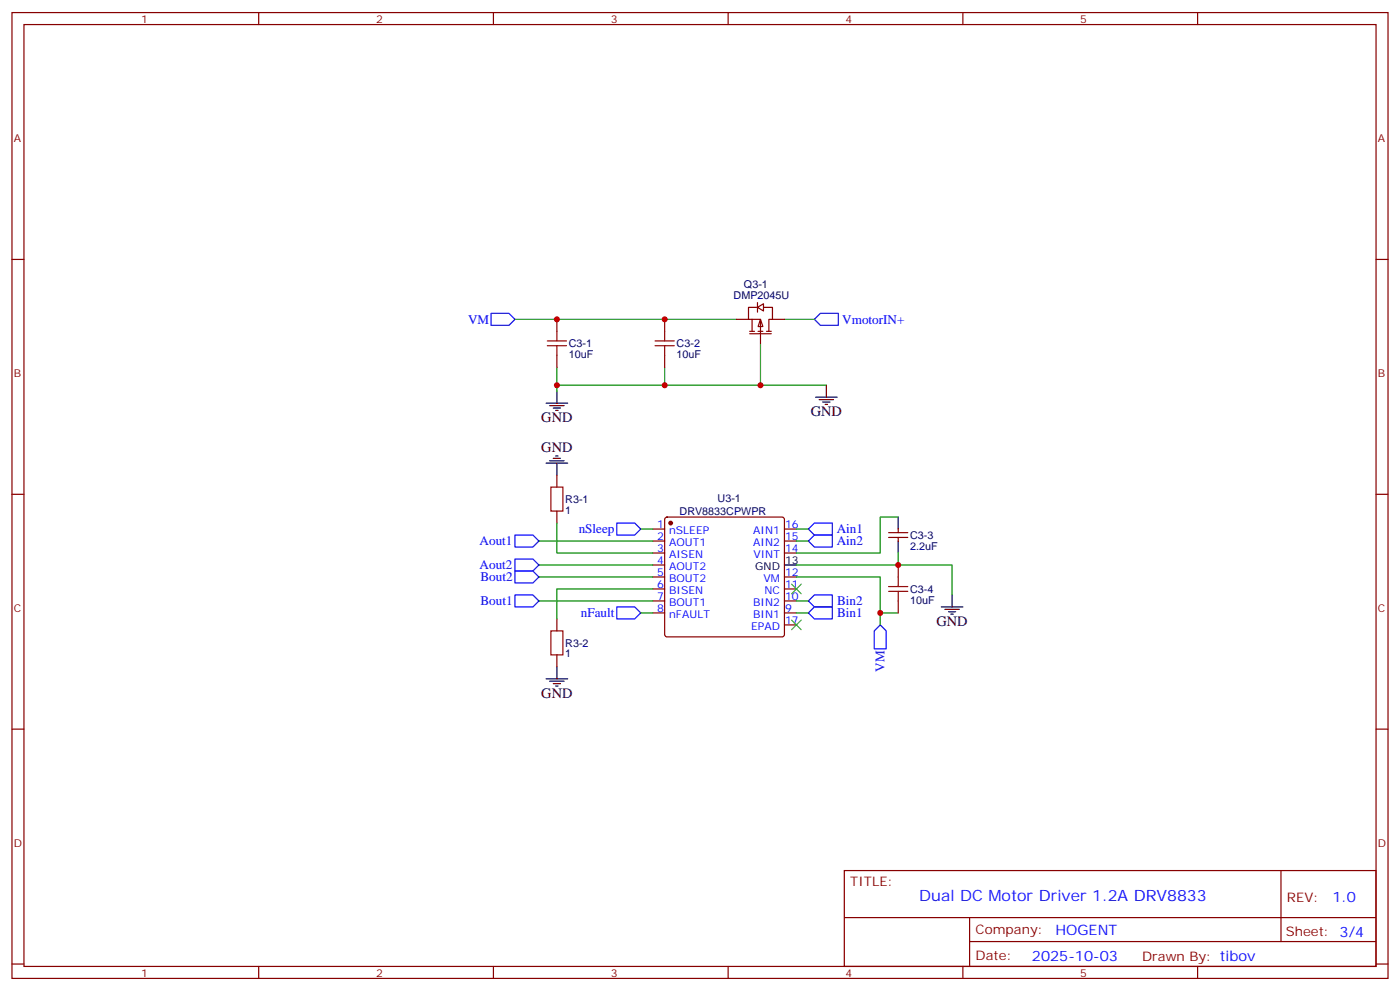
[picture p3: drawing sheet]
<svg xmlns="http://www.w3.org/2000/svg" width="412mm" height="292mm" viewBox="0 0 412 292" stroke-linecap="round" stroke-linejoin="round" font-family="sans-serif">
<g fill="none" stroke="#870000" stroke-width=".35">
<path d="M3.5 3.7h405.4v284.3h-405.4zM7.1 7.2h398.2v277.3h-398.2zM76.2 3.7v3.5M145.3 3.7v3.5M214.5 3.7v3.5M283.6 3.7v3.5M352.8 3.7v3.5M3.5 76.4h3.6M405.3 76.4h3.6M223.1 89.1v2.8M164 139.9v3.5M3.5 145.5h3.6"/>
<path d="M164 150.5v3.5M192.3 155.8h3.5M192.3 159.3h3.5M196 152.4l.5-.2h33.9l.5 .2 .2 .5v33.9l-.3 .5-.4 .2h-33.9l-.5-.2-.2-.5v-33.9zM231.1 155.8h3.5M231.1 159.3h3.5M405.3 145.5h3.6M192.3 162.8h3.5M192.3 166.3h3.5M192.3 169.9h3.5M192.3 173.4h3.5M192.3 176.9h3.5"/>
<path d="M231.1 162.8h3.5M231.1 169.9h3.5M231.1 173.4h3.5M231.1 176.9h3.5M164 182.2v3.5M164 192.8v3.5M192.3 180.4h3.5M231.1 180.4h3.5M231.1 184h3.5M3.5 214.7h3.6M405.3 214.7h3.6M248.7 256.3h156.6v28.2h-156.6z"/>
<path d="M377.3 256.3v20.9M248.7 270.1h156.5M285.6 277.2h119.6M285.6 270.1v14.2M3.5 283.8h3.6M76.2 284.5v3.5M145.3 284.5v3.5M214.5 284.5v3.5M283.6 284.5v3.5M352.8 284.5v3.5M405.3 283.8h3.6"/>
</g>
<circle cx="197.6" cy="154" r=".53" fill="#870000" stroke="#870000" stroke-width=".35"/>
<g fill="none" stroke="#000" stroke-width=".35">
<path d="M160.9 118.7h6.3M161.9 119.4h4.3M164 115.2v3.5M160.9 136.3h6.3M161.9 135.6h4.3M163 134.9h2.1M163 120.1h2.1M163.7 134.2h.7M163.7 120.8h.7M164 136.3v3.6M231.1 166.3h3.5M277.3 178.7h6.3"/>
<path d="M278.3 179.4h4.3M280.5 175.2v3.5M160.9 199.8h6.3M164 196.3v3.5M279.4 180.1h2.1M280.1 180.8h.7M161.9 200.6h4.3M163 201.3h2.1M163.7 202h.7"/>
</g>
<g fill="none" stroke="#00f" stroke-width=".35">
<path d="M144.6 92.3h5.3l1.8 1.7-1.8 1.8h-5.3zM241.7 92.3h5.2v3.5h-5.2l-1.8-1.8zM151.7 157.5h5.3l1.7 1.8-1.7 1.7h-5.3zM181.7 154h5.3l1.7 1.8-1.7 1.7h-5.3zM238.1 159.3l1.8-1.8h5.3v3.5h-5.3zM239.9 154h5.3v3.5h-5.3l-1.8-1.7zM151.7 175.2h5.3l1.7 1.7-1.7 1.8h-5.3zM151.7 168.1h5.3l1.7 1.8-1.7 1.7h-5.3zM151.7 164.6h5.3l1.7 1.7-1.7 1.8h-5.3zM181.7 178.7h5.3l1.7 1.7-1.7 1.8h-5.3zM239.9 175.2h5.3v3.5h-5.3l-1.8-1.8zM239.9 178.7h5.3v3.5h-5.3l-1.8-1.8z"/>
<path d="M259.3 184l1.8 1.7v5.3h-3.6v-5.3z"/>
</g>
<g fill="none" stroke="#008700" stroke-width=".35">
<path d="M151.7 94h65.3M231.1 94h8.8M164 113.4h79.4M164 108.1v7.1M195.8 108.1v5.3M224 101.1v12.3M158.7 159.3h33.6M164 154v8.8h28.3M188.7 155.8h3.6M234.6 155.8h3.5M234.6 159.3h3.5M264.6 152.2h-5.3v10.6h-24.7"/>
<path d="M158.7 176.9h33.6M158.7 169.9h33.6M158.7 166.3h33.6M192.3 173.4h-28.3v8.8M234.6 166.3h45.9v8.9M234.6 169.9h24.7v10.5h5.3M234.6 176.9h3.5M188.7 180.4h3.6M234.6 180.4h3.5M259.3 180.4v3.6"/>
</g>
<path d="M162.3 143.4h3.5v7.1h-3.5zM162.3 185.7h3.5v7.1h-3.5z" fill="none" stroke="#a10000" stroke-width=".35"/>
<path d="M223.1 90.5l1.8-1.1v2.1z" fill="#fff" stroke="#870000" stroke-width=".35"/>
<g fill="none" stroke="#870000" stroke-width=".35">
<path d="M164 94v3.5M195.8 94v3.5M217 94h3.5M220.8 97.5h1.4M220.8 98.2h6.4M221.5 94v3.5M223 90.5h-2.5v3.5h3.5v7.1M223.3 97.5h1.4M224 94l.7 2.1h-1.4zM225.1 90.5h2.4v3.5h-1v3.5M225.8 97.5h1.4M227.5 94h3.6"/>
<path d="M164 104.6v3.5M195.8 104.6v3.5M261.8 156.8h5.6M261.8 158.2h5.6M264.6 155.8v1M264.6 158.2v1.1M264.6 166.3v3.6M264.6 176.9v3.5"/>
</g>
<path d="M233.2 172l2.8 2.8M236 172l-2.8 2.8M233.2 182.6l2.8 2.8M236 182.6l-2.8 2.8" fill="none" stroke="#3c3" stroke-width=".35"/>
<path d="M164 97.5v2.9M195.8 97.5v2.9M161.2 101.8h5.7M161.2 100.4h5.7M164 101.8v2.8M193 101.8h5.6M193 100.4h5.6M195.8 101.8v2.8M261.8 174.1h5.6M261.8 172.7h5.6M264.6 169.9v2.8M264.6 174.1v2.8" fill="none" stroke="#a10000" stroke-width=".35"/>
<path d="M240.2 116.9h6.4M241.3 117.7h4.2M242.4 118.4h2.1M243.1 119.1h.7M243.4 113.4v3.5M264.6 152.2v3.6M264.6 159.3v3.5" fill="none" stroke="#000" stroke-width=".35"/>
<path d="M264.6 162.8v3.5" fill="none" stroke="#008700" stroke-width=".35"/>
<g fill="#c00">
<circle cx="264.6" cy="166.3" r=".88"/>
<circle cx="259.3" cy="180.4" r=".88"/>
<circle cx="164" cy="113.4" r=".88"/>
<circle cx="224" cy="113.4" r=".88"/>
<circle cx="195.8" cy="113.4" r=".88"/>
<circle cx="164" cy="94" r=".88"/>
<circle cx="195.8" cy="94" r=".88"/>
</g>
<text font-size="4.6" fill="#00f" x="270.8" y="265.3">Dual DC Motor Driver 1.2A DRV8833</text>
<g font-size="4.2">
<text x="159.5" y="124.4">GND</text>
<text x="238.8" y="122.6">GND</text>
<text x="159.5" y="133.1">GND</text>
<text x="275.9" y="184.3">GND</text>
<text x="159.5" y="205.5">GND</text>
</g>
<g font-size="4.2" fill="#00f">
<text x="392.5" y="265.6">1.0</text>
<text x="310.9" y="275.1">HOGENT</text>
<text x="304" y="282.9">2025-10-03</text>
</g>
<g font-size="3.9" fill="#00f">
<text x="137.9" y="95.2">VM</text>
<text x="248.1" y="95.3">VmotorIN+</text>
<text x="141.3" y="160.5">Aout1</text>
<text x="170.5" y="157">nSleep</text>
<text x="246.5" y="157">Ain1</text>
<text x="246.5" y="160.6">Ain2</text>
<text x="141.3" y="167.6">Aout2</text>
<text x="141.5" y="171.1">Bout2</text>
<text x="141.5" y="178.2">Bout1</text>
<text x="246.6" y="178.2">Bin2</text>
<text x="171.1" y="181.7">nFault</text>
<text x="246.6" y="181.7">Bin1</text>
<text x="260.5" y="197.8" transform="rotate(-90 260.5 197.8)">VM</text>
</g>
<g font-size="3.9" fill="#800">
<text x="250.5" y="260.9">TITLE:</text>
<text x="379.1" y="265.6">REV:</text>
<text x="287.4" y="275.1">Company:</text>
<text x="378.7" y="275.7">Sheet: 3/4</text>
<text x="287.4" y="282.8">Date:</text>
<text x="336.4" y="282.8">Drawn By: tibov</text>
</g>
<g font-size="3.2" fill="#800">
<text x="41.6" y="6.7">1</text>
<text x="110.8" y="6.7">2</text>
<text x="179.9" y="6.7">3</text>
<text x="249.1" y="6.7">4</text>
<text x="318.2" y="6.7">5</text>
<text x="4.1" y="41.8">A</text>
<text x="405.9" y="41.8">A</text>
<text x="4.1" y="110.9">B</text>
<text x="405.9" y="110.9">B</text>
<text x="4.1" y="180.1">C</text>
<text x="405.9" y="180.1">C</text>
<text x="4.1" y="249.2">D</text>
<text x="405.9" y="249.2">D</text>
<text x="41.6" y="287.5">1</text>
<text x="110.8" y="287.5">2</text>
<text x="179.9" y="287.5">3</text>
<text x="249.1" y="287.5">4</text>
<text x="318.2" y="287.5">5</text>
</g>
<g font-size="3.2" fill="#000080">
<text x="216.1" y="88.1">DMP2045U</text>
<text x="219.2" y="84.8">Q3-1</text>
<text x="167.6" y="105.4">10uF</text>
<text x="167.6" y="102.2">C3-1</text>
<text x="199.3" y="105.4">10uF</text>
<text x="199.3" y="102.2">C3-2</text>
<text x="166.5" y="148.1">R3-1</text>
<text x="211.4" y="147.8">U3-1</text>
<text x="166.5" y="151.2">1</text>
<text x="200.2" y="151.6">DRV8833CPWPR</text>
<text x="268.1" y="161.8">2.2uF</text>
<text x="268.1" y="158.7">C3-3</text>
<text x="268.1" y="177.7">10uF</text>
<text x="268.1" y="174.5">C3-4</text>
<text x="166.5" y="190.4">R3-2</text>
<text x="166.5" y="193.6">1</text>
</g>
<g font-size="3.2" fill="#00f">
<text x="193.6" y="155.4">1</text>
<text x="231.2" y="155.4">16</text>
<text x="193.6" y="158.9">2</text>
<text x="197.1" y="157.2">nSLEEP</text>
<text x="197.1" y="160.7">AOUT1</text>
<text x="221.9" y="160.7">AIN2</text>
<text x="221.9" y="157.2">AIN1</text>
<text x="231.2" y="158.9">15</text>
<text x="193.6" y="162.5">3</text>
<text x="193.6" y="166">4</text>
<text x="197.1" y="164.2">AISEN</text>
<text x="197.1" y="167.7">AOUT2</text>
<text x="221.9" y="164.2">VINT</text>
<text x="231.2" y="162.5">14</text>
<text x="193.6" y="169.5">5</text>
<text x="193.6" y="173">6</text>
<text x="197.1" y="171.3">BOUT2</text>
<text x="224.9" y="171.3">VM</text>
<text x="231.2" y="173">11</text>
<text x="231.2" y="169.5">12</text>
<text x="193.6" y="176.6">7</text>
<text x="197.1" y="174.8">BISEN</text>
<text x="197.1" y="178.3">BOUT1</text>
<text x="221.9" y="178.3">BIN2</text>
<text x="225.2" y="174.8">NC</text>
<text x="231.2" y="176.6">10</text>
<text x="193.6" y="180.1">8</text>
<text x="197.1" y="181.9">nFAULT</text>
<text x="221.2" y="185.4">EPAD</text>
<text x="221.9" y="181.9">BIN1</text>
<text x="231.2" y="180.1">9</text>
<text x="231.2" y="183.6">17</text>
</g>
<g font-size="3.2">
<text x="222.5" y="167.7">GND</text>
<text x="231.2" y="166">13</text>
</g>
</svg>
